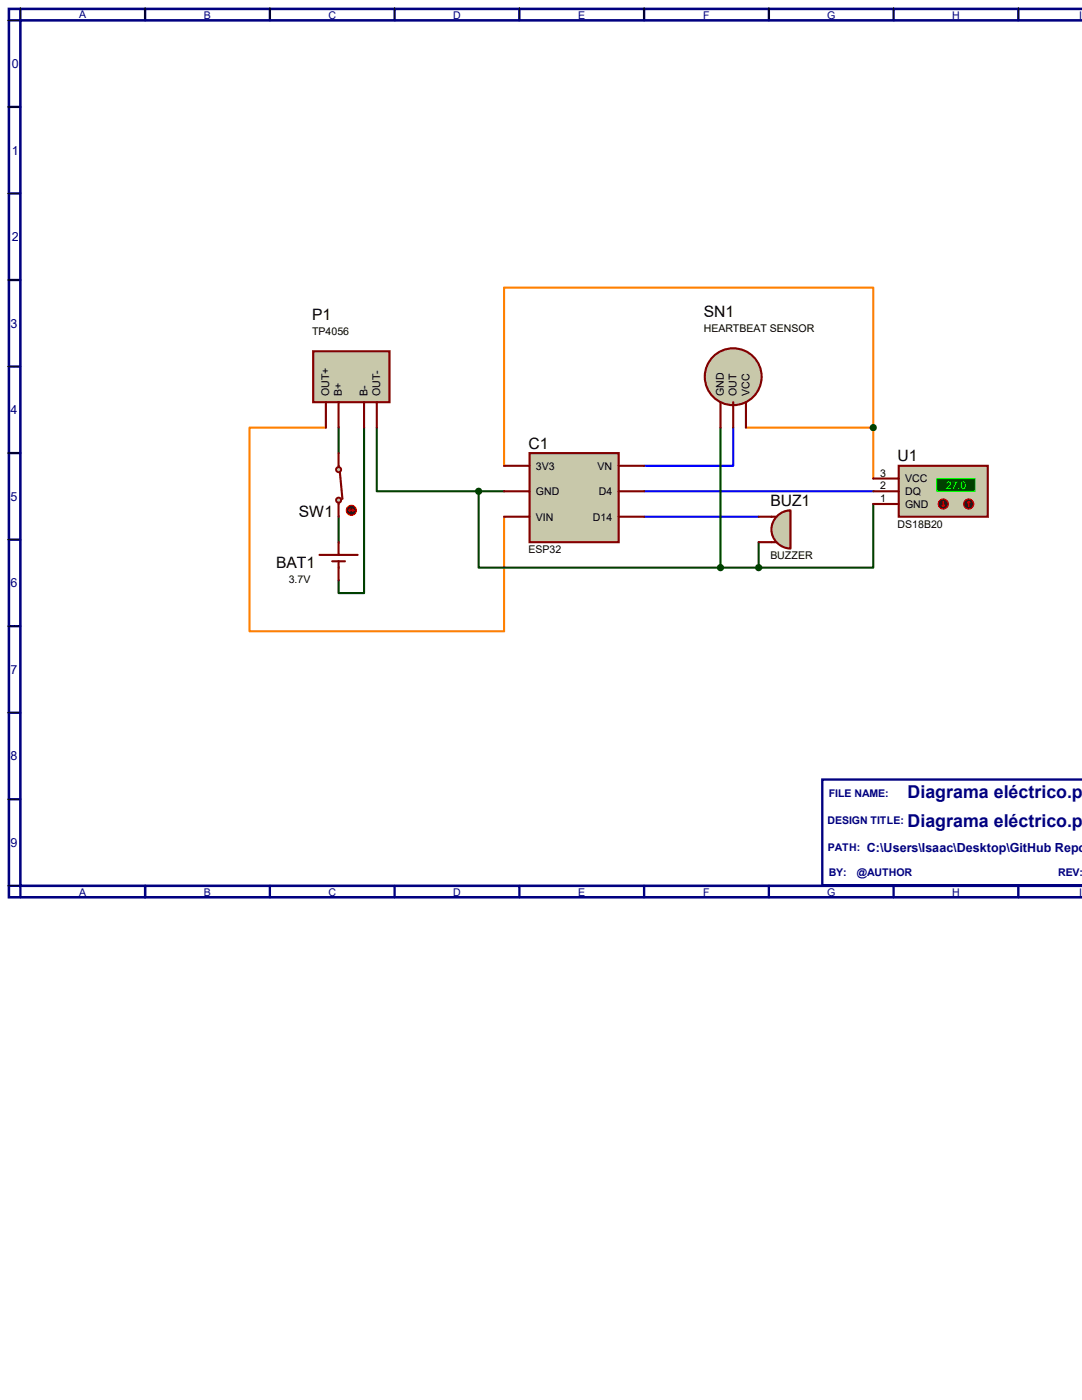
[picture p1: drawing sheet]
<svg xmlns="http://www.w3.org/2000/svg" width="216mm" height="279mm" viewBox="0 0 216 279" stroke-linecap="round" stroke-linejoin="round" font-family="sans-serif">
<path d="M215.9 1.8h-214.1v177.3h214.1M215.9 4.1h-211.8v172.7h211.8" fill="none" stroke="#000080" stroke-width=".51"/>
<g fill="none" stroke="#000080" stroke-width=".47">
<path d="M4.1 1.8v2.3h-2.3M29 1.8v2.3M53.8 1.8v2.3M78.7 1.8v2.3M103.6 1.8v2.3M128.5 1.8v2.3M153.4 1.8v2.3M178.3 1.8v2.3M203.2 1.8v2.3M1.8 21.3h2.3M1.8 38.6h2.3M1.8 55.9h2.3"/>
<path d="M1.8 73.2h2.3M1.8 90.4h2.3M1.8 107.7h2.3M1.8 125h2.3M1.8 142.2h2.3M1.8 159.5h2.3M1.8 176.8h2.3v2.3M29 176.8v2.3M53.8 176.8v2.3M78.7 176.8v2.3M103.6 176.8v2.3M128.5 176.8v2.3"/>
<path d="M153.4 176.8v2.3M178.3 176.8v2.3M203.2 176.8v2.3"/>
</g>
<g fill="none" stroke="#000" stroke-width=".2">
<path d="M1.5 4.1h2.4M4.1 1.5v2.3M29 1.5v2.3M53.8 1.5l.1 2.3M78.7 1.5l.1 2.3M103.6 1.5l.1 2.3M128.5 1.5l.1 2.3M153.4 1.5l.1 2.3M178.3 1.5l.1 2.3M203.2 1.5v2.3M1.5 21.3h2.4M1.5 38.6h2.4"/>
<path d="M1.5 55.9h2.4M1.5 73.2h2.4M1.5 90.4h2.4M1.5 107.7h2.4M1.5 125h2.4M1.5 142.2h2.4M1.5 159.5h2.4M1.5 176.8h2.4"/>
</g>
<path d="M164.1 155.6h51.8v21.1h-51.8z" fill="#fff" stroke="#000080" stroke-width=".47"/>
<path d="M65 85.3h-15.2v40.7h50.8v-22.9M148.8 85.3h25.4M174.2 85.3v-27.9h-73.6v35.6M174.2 85.3v10.2" fill="none" stroke="#ff8000" stroke-width=".42"/>
<path d="M128.5 98h45.7M146.3 85.3v7.7h-17.8M128.5 103.1h22.9" fill="none" stroke="#00f" stroke-width=".42"/>
<path d="M67.6 85.3v5.1M72.6 85.3v33.1h-5v-2.6M75.2 85.3v12.7h20.3M95.5 98v15.3h48.3M95.5 98h5.1M143.8 85.3v28M67.6 103.1v5.1M143.8 113.3h7.6M151.4 108.2v5.1M174.2 100.6v12.7h-22.8" fill="none" stroke="#004000" stroke-width=".42"/>
<path d="M105.7 90.4h17.7v17.8h-17.7z" fill="#c8c8aa" stroke="#800000" stroke-width=".42"/>
<path d="M100.6 98h5.1M100.6 93h5.1M123.4 98h5.1M123.4 93h5.1M100.6 103.1h5.1M123.4 103.1h5.1" fill="none" stroke="#800000" stroke-width=".42"/>
<path d="M62.5 70.1h15.2v10.2h-15.2z" fill="#c8c8aa" stroke="#800000" stroke-width=".42"/>
<path d="M65 80.3v5M67.6 80.3v5M72.6 80.3v5M75.2 80.3v5" fill="none" stroke="#800000" stroke-width=".42"/>
<path d="M155.1 103a3.8 3.8 0 0 1 2.6-1.1v7.6a3.8 3.8 0 0 1-3.5-2.4 3.8 3.8 0 0 1 .9-4.1z" fill="#c8c8aa" stroke="#800000" stroke-width=".42"/>
<path d="M151.4 103.1h3.5M151.4 108.2h3.5" fill="none" stroke="#800000" stroke-width=".42"/>
<g fill="#c8c8aa" stroke="#800000" stroke-width=".38">
<circle cx="67.6" cy="99.8" r=".51"/>
<circle cx="67.6" cy="93.7" r=".51"/>
</g>
<path d="M67.6 90.4v2.8M67.8 94.2l.5 5.4M67.6 100.3v2.8" fill="none" stroke="#800000" stroke-width=".42"/>
<circle cx="70.1" cy="101.9" r="1.02" fill="#400000" stroke="#f00" stroke-width=".21"/>
<path d="M69.6 101.9h1M69.6 101.9l.2 .2M69.8 101.6l-.2 .3M70.4 101.6l.2 .3M70.6 101.9l-.2 .2" fill="none" stroke="#f00" stroke-width=".21"/>
<path d="M179.3 93h17.8v10.1h-17.8z" fill="#c8c8aa" stroke="#800000" stroke-width=".42"/>
<path d="M186.9 95.5h7.7v2.5h-7.7z" fill="#004000" stroke="#0f0" stroke-width=".21"/>
<path d="M174.2 98h5.1M174.2 95.5h5.1M174.2 100.6h5.1" fill="none" stroke="#800000" stroke-width=".42"/>
<circle cx="193.3" cy="100.6" r="1.02" fill="#400000" stroke="#f00" stroke-width=".21"/>
<path d="M193.3 100.1l-.3 .2M193.3 100.1l.2 .2M193.3 100.1v1" fill="none" stroke="#f00" stroke-width=".21"/>
<circle cx="188.2" cy="100.6" r="1.02" fill="#400000" stroke="#f00" stroke-width=".21"/>
<path d="M188 100.8l.2 .3M188.2 100.1v1M188.5 100.8l-.3 .3" fill="none" stroke="#f00" stroke-width=".21"/>
<circle cx="146.3" cy="75.2" r="5.7" fill="#c8c8aa" stroke="#800000" stroke-width=".42"/>
<path d="M143.8 80.3v5M146.3 80.3v5M148.8 80.3v5M63.8 110.7h7.6M66.3 112h2.5M67.6 108.2v2.5M67.6 112v3.8" fill="none" stroke="#800000" stroke-width=".42"/>
<g fill="#004000" stroke="#004000" stroke-width=".42">
<circle cx="95.5" cy="98" r=".51"/>
<circle cx="151.4" cy="113.3" r=".51"/>
<circle cx="143.8" cy="113.3" r=".51"/>
<circle cx="174.2" cy="85.3" r=".51"/>
</g>
<g font-size="3.5" fill="#000080">
<text x="181.1" y="159.2">Diagrama eléctrico.pd</text>
<text x="181.1" y="165">Diagrama eléctrico.pd</text>
</g>
<g font-size="3.1">
<text x="62.3" y="63.8">P1</text>
<text x="140.4" y="63.2">SN1</text>
<text x="105.5" y="89.5">C1</text>
<text x="179.1" y="92.1">U1</text>
<text x="153.7" y="101">BUZ1</text>
<text x="59.6" y="103.2">SW1</text>
<text x="55.1" y="113.4">BAT1</text>
</g>
<g font-size="2.5" fill="#000080">
<text x="2.4" y="13.6">0</text>
<text x="2.4" y="30.9">1</text>
<text x="2.4" y="48.1">2</text>
<text x="2.1" y="65.4">3</text>
<text x="2.1" y="82.7">4</text>
<text x="2.1" y="99.9">5</text>
<text x="2.1" y="117.2">6</text>
<text x="2.1" y="134.5">7</text>
<text x="2.1" y="151.8">8</text>
<text x="2.1" y="169">9</text>
<text x="173" y="170">C:\Users\Isaac\Desktop\GitHub Repos</text>
</g>
<g font-size="2.1" fill="#000080">
<text x="15.8" y="3.6">A</text>
<text x="40.7" y="3.8">B</text>
<text x="65.5" y="3.8">C</text>
<text x="90.4" y="3.8">D</text>
<text x="115.4" y="3.8">E</text>
<text x="140.3" y="3.8">F</text>
<text x="165.1" y="3.8">G</text>
<text x="190" y="3.8">H</text>
<text x="215.3" y="3.8">I</text>
<text x="165.4" y="159">FILE NAME:</text>
<text x="165.1" y="164.5">DESIGN TITLE:</text>
<text x="165.2" y="169.8">PATH:</text>
<text x="15.8" y="178.8">A</text>
<text x="40.7" y="178.8">B</text>
<text x="65.5" y="178.8">C</text>
<text x="90.4" y="178.8">D</text>
<text x="115.4" y="178.8">E</text>
<text x="140.3" y="178.8">F</text>
<text x="165" y="178.8">G</text>
<text x="165.4" y="174.8">BY:</text>
<text x="170.9" y="174.8">@AUTHOR</text>
<text x="190" y="178.8">H</text>
<text x="211.1" y="174.9">REV:</text>
<text x="215.3" y="178.8">I</text>
</g>
<g font-size="2.1">
<text x="62.3" y="66.8">TP4056</text>
<text x="140.4" y="66.2">HEARTBEAT SENSOR</text>
<text x="65.7" y="79" transform="rotate(-90 65.7 79)">OUT+</text>
<text x="68.2" y="79" transform="rotate(-90 68.2 79)">B+</text>
<text x="73.3" y="79" transform="rotate(-90 73.3 79)">B-</text>
<text x="75.9" y="79" transform="rotate(-90 75.9 79)">OUT-</text>
<text x="144.4" y="79" transform="rotate(-90 144.4 79)">GND</text>
<text x="147" y="79" transform="rotate(-90 147 79)">OUT</text>
<text x="149.5" y="79" transform="rotate(-90 149.5 79)">VCC</text>
<text x="106.9" y="93.7">3V3</text>
<text x="119.3" y="93.7">VN</text>
<text x="175.6" y="95.1">3</text>
<text x="106.9" y="98.8">GND</text>
<text x="119.5" y="98.8">D4</text>
<text x="175.6" y="97.7">2</text>
<text x="175.6" y="100.2">1</text>
<text x="180.6" y="98.8">DQ</text>
<text x="180.6" y="96.3">VCC</text>
<text x="180.6" y="101.3">GND</text>
<text x="106.9" y="103.9">VIN</text>
<text x="118.3" y="103.9">D14</text>
<text x="179.1" y="105.3">DS18B20</text>
<text x="105.5" y="110.4">ESP32</text>
<text x="153.7" y="111.6">BUZZER</text>
<text x="57.6" y="116.3">3.7V</text>
</g>
<text font-size="2.1" fill="#0f0" x="188.7" y="97.5">27.0</text>
</svg>
